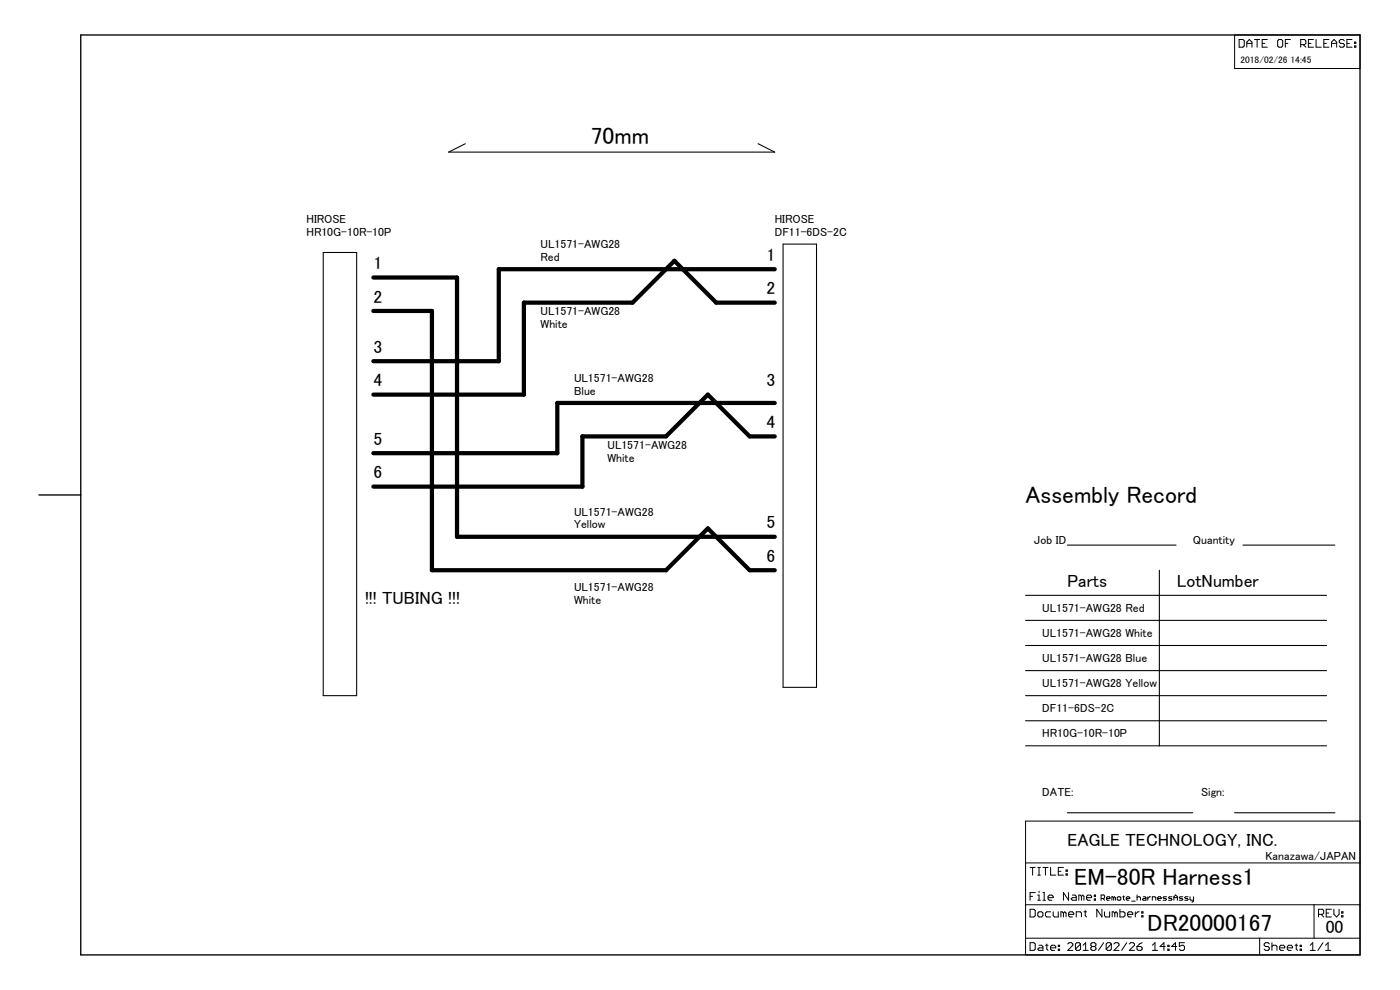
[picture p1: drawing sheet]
<?xml version="1.0" encoding="utf-8"?>
<!DOCTYPE eagle SYSTEM "eagle.dtd">
<eagle version="7.4.0">
<drawing>
<settings>
<setting alwaysvectorfont="no"/>
<setting verticaltext="up"/>
</settings>
<grid distance="0.1" unitdist="inch" unit="inch" style="lines" multiple="1" display="no" altdistance="0.01" altunitdist="inch" altunit="inch"/>
<schematic xreflabel="%F%N/%S.%C%R" xrefpart="/%S.%C%R">
<libraries>
<library name="AEL_frames">
<symbols>
<symbol name="DINA3_L">
<wire x1="0" y1="0" x2="388.62" y2="0" width="0.4064" layer="94"/>
<wire x1="0" y1="279.4" x2="0" y2="139.7" width="0.4064" layer="94"/>
<wire x1="0" y1="139.7" x2="0" y2="0" width="0.4064" layer="94"/>
<wire x1="388.62" y1="279.4" x2="0" y2="279.4" width="0.4064" layer="94"/>
<wire x1="388.62" y1="279.4" x2="388.62" y2="0" width="0.4064" layer="94"/>
<wire x1="0" y1="139.7" x2="-12.7" y2="139.7" width="0.4064" layer="94"/>
</symbol>
<symbol name="DOCFIELD">
<wire x1="0" y1="0" x2="71.12" y2="0" width="0.254" layer="94"/>
<wire x1="101.6" y1="15.24" x2="87.63" y2="15.24" width="0.254" layer="94"/>
<wire x1="0" y1="0" x2="0" y2="5.08" width="0.254" layer="94"/>
<wire x1="0" y1="5.08" x2="71.12" y2="5.08" width="0.254" layer="94"/>
<wire x1="0" y1="5.08" x2="0" y2="15.24" width="0.254" layer="94"/>
<wire x1="101.6" y1="15.24" x2="101.6" y2="5.08" width="0.254" layer="94"/>
<wire x1="71.12" y1="5.08" x2="71.12" y2="0" width="0.254" layer="94"/>
<wire x1="71.12" y1="5.08" x2="87.63" y2="5.08" width="0.254" layer="94"/>
<wire x1="71.12" y1="0" x2="101.6" y2="0" width="0.254" layer="94"/>
<wire x1="87.63" y1="15.24" x2="87.63" y2="5.08" width="0.254" layer="94"/>
<wire x1="87.63" y1="15.24" x2="0" y2="15.24" width="0.254" layer="94"/>
<wire x1="87.63" y1="5.08" x2="101.6" y2="5.08" width="0.254" layer="94"/>
<wire x1="101.6" y1="5.08" x2="101.6" y2="0" width="0.254" layer="94"/>
<wire x1="0" y1="15.24" x2="0" y2="27.94" width="0.254" layer="94"/>
<wire x1="101.6" y1="40.64" x2="0" y2="40.64" width="0.254" layer="94"/>
<wire x1="101.6" y1="40.64" x2="101.6" y2="27.94" width="0.254" layer="94"/>
<wire x1="0" y1="27.94" x2="101.6" y2="27.94" width="0.254" layer="94"/>
<wire x1="0" y1="27.94" x2="0" y2="40.64" width="0.254" layer="94"/>
<wire x1="101.6" y1="27.94" x2="101.6" y2="15.24" width="0.254" layer="94"/>
<text x="1.27" y="1.27" size="2.54" layer="94" font="vector">Date:</text>
<text x="12.7" y="1.27" size="2.54" layer="94" font="vector">&gt;LAST_DATE_TIME</text>
<text x="72.39" y="1.27" size="2.54" layer="94" font="vector">Sheet:</text>
<text x="86.36" y="1.27" size="2.54" layer="94" font="vector">&gt;SHEET</text>
<text x="88.9" y="11.43" size="2.54" layer="94" font="vector">REV:</text>
<text x="1.27" y="24.13" size="2.54" layer="94" font="vector">TITLE:</text>
<text x="1.27" y="11.43" size="2.54" layer="94" font="vector">Document Number:</text>
<text x="22.86" y="16.51" size="1.778" layer="94" font="vector" ratio="10">&gt;DRAWING_NAME</text>
<text x="1.27" y="16.51" size="2.54" layer="94" font="vector">File Name:</text>
<text x="12.7" y="33.02" size="3.81" layer="94" ratio="11">EAGLE TECHNOLOGY, INC.</text>
<text x="72.898" y="28.702" size="2.54" layer="94">Kanazawa/JAPAN</text>
<text x="91.186" y="6.604" size="3.81" layer="94">&gt;REV</text>
<text x="37.084" y="7.112" size="5.08" layer="94">&gt;DOC_NUM</text>
<text x="14.732" y="21.336" size="5.08" layer="94">&gt;DOC_TITLE</text>
</symbol>
<symbol name="RELEASE_DATE">
<wire x1="0" y1="-10.16" x2="-38.1" y2="-10.16" width="0.254" layer="94"/>
<wire x1="-38.1" y1="-10.16" x2="-38.1" y2="0" width="0.254" layer="94"/>
<wire x1="-38.1" y1="0" x2="0" y2="0" width="0.254" layer="94"/>
<wire x1="0" y1="0" x2="0" y2="-10.16" width="0.254" layer="94"/>
<text x="-36.83" y="-3.81" size="2.54" layer="94" font="vector">DATE OF RELEASE:</text>
<text x="-36.322" y="-8.382" size="2.032" layer="94" ratio="10">&gt;PLOT_DATE_TIME</text>
</symbol>
</symbols>
<devicesets>
<deviceset name="DINA3_L" prefix="FRAME">
<gates>
<gate name="G$1" symbol="DINA3_L" x="0" y="0"/>
<gate name="G$2" symbol="DOCFIELD" x="287.02" y="0" addlevel="always"/>
<gate name="G$3" symbol="RELEASE_DATE" x="388.62" y="279.4" addlevel="always"/>
</gates>
<devices>
<device name="">
<technologies>
<technology name=""/>
</technologies>
</device>
</devices>
</deviceset>
</devicesets>
</library>
</libraries>
<attributes>
<attribute name="DOC_NUM" value="DR20000167"/>
<attribute name="DOC_TITLE" value="EM-80R Harness1"/>
<attribute name="REV" value="00"/>
</attributes>
<variantdefs>
</variantdefs>
<classes>
<class number="0" name="default" width="0" drill="0">
</class>
</classes>
<parts>
<part name="FRAME1" library="AEL_frames" deviceset="DINA3_L" device=""/>
</parts>
<sheets>
<sheet>
<plain>
<text x="149.86" y="129.54" size="2.54" layer="95">UL1571-AWG28
Yellow</text>
<wire x1="111.76" y1="243.84" x2="210.82" y2="243.84" width="0.3048" layer="97"/>
<wire x1="210.82" y1="243.84" x2="205.74" y2="246.38" width="0.3048" layer="97"/>
<wire x1="111.76" y1="243.84" x2="116.84" y2="246.38" width="0.3048" layer="97"/>
<text x="154.94" y="246.38" size="5.08" layer="97">70mm</text>
<text x="299.72" y="111.76" size="3.81" layer="97">Parts             LotNumber</text>
<wire x1="287.02" y1="109.22" x2="327.66" y2="109.22" width="0.3048" layer="97"/>
<wire x1="327.66" y1="109.22" x2="378.46" y2="109.22" width="0.3048" layer="97"/>
<wire x1="327.66" y1="116.84" x2="327.66" y2="109.22" width="0.3048" layer="97"/>
<text x="292.1" y="104.14" size="2.54" layer="97">UL1571-AWG28 Red</text>
<text x="287.02" y="137.16" size="5.08" layer="97">Assembly Record</text>
<text x="292.1" y="48.26" size="2.54" layer="97">DATE:</text>
<text x="340.36" y="48.26" size="2.54" layer="97">Sign:</text>
<wire x1="299.72" y1="43.18" x2="337.82" y2="43.18" width="0.3048" layer="97"/>
<wire x1="350.52" y1="43.18" x2="381" y2="43.18" width="0.3048" layer="97"/>
<text x="289.56" y="124.714" size="2.54" layer="97">Job ID</text>
<wire x1="299.72" y1="124.46" x2="332.74" y2="124.46" width="0.3048" layer="97"/>
<wire x1="327.66" y1="109.22" x2="327.66" y2="101.6" width="0.3048" layer="97"/>
<wire x1="287.02" y1="101.6" x2="327.66" y2="101.6" width="0.3048" layer="97"/>
<text x="337.82" y="124.714" size="2.54" layer="97">Quantity</text>
<wire x1="327.66" y1="101.6" x2="378.46" y2="101.6" width="0.3048" layer="97"/>
<wire x1="353.06" y1="124.46" x2="381" y2="124.46" width="0.3048" layer="97"/>
<text x="149.86" y="170.18" size="2.54" layer="95">UL1571-AWG28
Blue</text>
<text x="139.7" y="190.5" size="2.54" layer="95">UL1571-AWG28
White</text>
<text x="139.7" y="210.82" size="2.54" layer="95">UL1571-AWG28
Red</text>
<text x="160.02" y="149.86" size="2.54" layer="95">UL1571-AWG28
White</text>
<text x="149.86" y="106.68" size="2.54" layer="95">UL1571-AWG28
White</text>
<text x="86.36" y="106.68" size="3.81" layer="97">!!! TUBING !!!</text>
<text x="208.28" y="210.82" size="3.81" layer="97">1</text>
<text x="208.28" y="200.66" size="3.81" layer="97">2</text>
<text x="208.28" y="172.72" size="3.81" layer="97">3</text>
<text x="208.28" y="160.02" size="3.81" layer="97">4</text>
<text x="208.28" y="129.54" size="3.81" layer="97">5</text>
<text x="208.28" y="119.38" size="3.81" layer="97">6</text>
<wire x1="213.36" y1="215.9" x2="213.36" y2="81.28" width="0.3048" layer="94"/>
<wire x1="213.36" y1="81.28" x2="223.52" y2="81.28" width="0.3048" layer="94"/>
<wire x1="223.52" y1="81.28" x2="223.52" y2="215.9" width="0.3048" layer="94"/>
<wire x1="223.52" y1="215.9" x2="213.36" y2="215.9" width="0.3048" layer="94"/>
<text x="210.82" y="218.44" size="2.54" layer="97">HIROSE
DF11-6DS-2C</text>
<wire x1="287.02" y1="93.98" x2="327.66" y2="93.98" width="0.3048" layer="97"/>
<wire x1="327.66" y1="93.98" x2="378.46" y2="93.98" width="0.3048" layer="97"/>
<wire x1="287.02" y1="86.36" x2="378.46" y2="86.36" width="0.3048" layer="97"/>
<wire x1="287.02" y1="78.74" x2="378.46" y2="78.74" width="0.3048" layer="97"/>
<text x="292.1" y="96.52" size="2.54" layer="97">UL1571-AWG28 White</text>
<text x="292.1" y="88.9" size="2.54" layer="97">UL1571-AWG28 Blue</text>
<text x="292.1" y="81.28" size="2.54" layer="97">UL1571-AWG28 Yellow</text>
<text x="292.1" y="73.66" size="2.54" layer="97">DF11-6DS-2C</text>
<wire x1="287.02" y1="71.12" x2="327.66" y2="71.12" width="0.3048" layer="97"/>
<wire x1="327.66" y1="71.12" x2="378.46" y2="71.12" width="0.3048" layer="97"/>
<wire x1="327.66" y1="101.6" x2="327.66" y2="93.98" width="0.3048" layer="97"/>
<wire x1="327.66" y1="93.98" x2="327.66" y2="71.12" width="0.3048" layer="97"/>
<wire x1="327.66" y1="63.5" x2="378.46" y2="63.5" width="0.3048" layer="97"/>
<wire x1="287.02" y1="63.5" x2="327.66" y2="63.5" width="0.3048" layer="97"/>
<wire x1="327.66" y1="71.12" x2="327.66" y2="63.5" width="0.3048" layer="97"/>
<text x="292.1" y="66.04" size="2.54" layer="97">HR10G-10R-10P</text>
<wire x1="73.66" y1="213.36" x2="73.66" y2="78.74" width="0.3048" layer="94"/>
<wire x1="73.66" y1="78.74" x2="83.82" y2="78.74" width="0.3048" layer="94"/>
<wire x1="83.82" y1="78.74" x2="83.82" y2="213.36" width="0.3048" layer="94"/>
<wire x1="83.82" y1="213.36" x2="73.66" y2="213.36" width="0.3048" layer="94"/>
<text x="68.58" y="218.44" size="2.54" layer="97">HIROSE
HR10G-10R-10P</text>
<text x="88.9" y="182.88" size="3.81" layer="97">3</text>
<text x="88.9" y="172.72" size="3.81" layer="97">4</text>
<text x="88.9" y="198.12" size="3.81" layer="97">2</text>
<text x="88.9" y="208.28" size="3.81" layer="97">1</text>
<text x="88.9" y="154.94" size="3.81" layer="97">5</text>
<text x="88.9" y="144.78" size="3.81" layer="97">6</text>
</plain>
<instances>
<instance part="FRAME1" gate="G$1" x="0" y="0"/>
<instance part="FRAME1" gate="G$2" x="287.02" y="0"/>
<instance part="FRAME1" gate="G$3" x="388.62" y="279.4"/>
</instances>
<busses>
</busses>
<nets>
<net name="N$3" class="0">
<segment>
<wire x1="144.78" y1="167.64" x2="210.82" y2="167.64" width="1.27" layer="91"/>
<wire x1="144.78" y1="167.64" x2="144.78" y2="152.4" width="1.27" layer="91"/>
<wire x1="144.78" y1="152.4" x2="88.9" y2="152.4" width="1.27" layer="91"/>
</segment>
<segment>
<wire x1="210.82" y1="198.12" x2="193.04" y2="198.12" width="1.27" layer="91"/>
<wire x1="193.04" y1="198.12" x2="180.34" y2="210.82" width="1.27" layer="91"/>
<wire x1="180.34" y1="210.82" x2="167.64" y2="198.12" width="1.27" layer="91"/>
<wire x1="167.64" y1="198.12" x2="134.62" y2="198.12" width="1.27" layer="91"/>
<wire x1="134.62" y1="198.12" x2="134.62" y2="170.18" width="1.27" layer="91"/>
<wire x1="134.62" y1="170.18" x2="88.9" y2="170.18" width="1.27" layer="91"/>
</segment>
<segment>
<wire x1="210.82" y1="208.28" x2="127" y2="208.28" width="1.27" layer="91"/>
<wire x1="127" y1="208.28" x2="127" y2="180.34" width="1.27" layer="91"/>
<wire x1="127" y1="180.34" x2="88.9" y2="180.34" width="1.27" layer="91"/>
</segment>
</net>
<net name="N$4" class="0">
<segment>
<wire x1="106.68" y1="116.84" x2="177.8" y2="116.84" width="1.27" layer="91"/>
<wire x1="177.8" y1="116.84" x2="190.5" y2="129.54" width="1.27" layer="91"/>
<wire x1="190.5" y1="129.54" x2="203.2" y2="116.84" width="1.27" layer="91"/>
<wire x1="203.2" y1="116.84" x2="210.82" y2="116.84" width="1.27" layer="91"/>
<wire x1="106.68" y1="116.84" x2="106.68" y2="195.58" width="1.27" layer="91"/>
<wire x1="106.68" y1="195.58" x2="88.9" y2="195.58" width="1.27" layer="91"/>
</segment>
</net>
<net name="N$5" class="0">
<segment>
<wire x1="152.4" y1="142.24" x2="152.4" y2="157.48" width="1.27" layer="91"/>
<wire x1="152.4" y1="157.48" x2="177.8" y2="157.48" width="1.27" layer="91"/>
<wire x1="177.8" y1="157.48" x2="190.5" y2="170.18" width="1.27" layer="91"/>
<wire x1="190.5" y1="170.18" x2="203.2" y2="157.48" width="1.27" layer="91"/>
<wire x1="203.2" y1="157.48" x2="210.82" y2="157.48" width="1.27" layer="91"/>
<wire x1="152.4" y1="142.24" x2="88.9" y2="142.24" width="1.27" layer="91"/>
</segment>
</net>
<net name="N$6" class="0">
<segment>
<wire x1="114.3" y1="127" x2="210.82" y2="127" width="1.27" layer="91"/>
<wire x1="114.3" y1="127" x2="114.3" y2="205.74" width="1.27" layer="91"/>
<wire x1="114.3" y1="205.74" x2="88.9" y2="205.74" width="1.27" layer="91"/>
</segment>
</net>
</nets>
</sheet>
</sheets>
</schematic>
</drawing>
<compatibility>
<note version="6.3" minversion="6.2.2" severity="warning">
Since Version 6.2.2 text objects can contain more than one line,
which will not be processed correctly with this version.
</note>
</compatibility>
</eagle>
